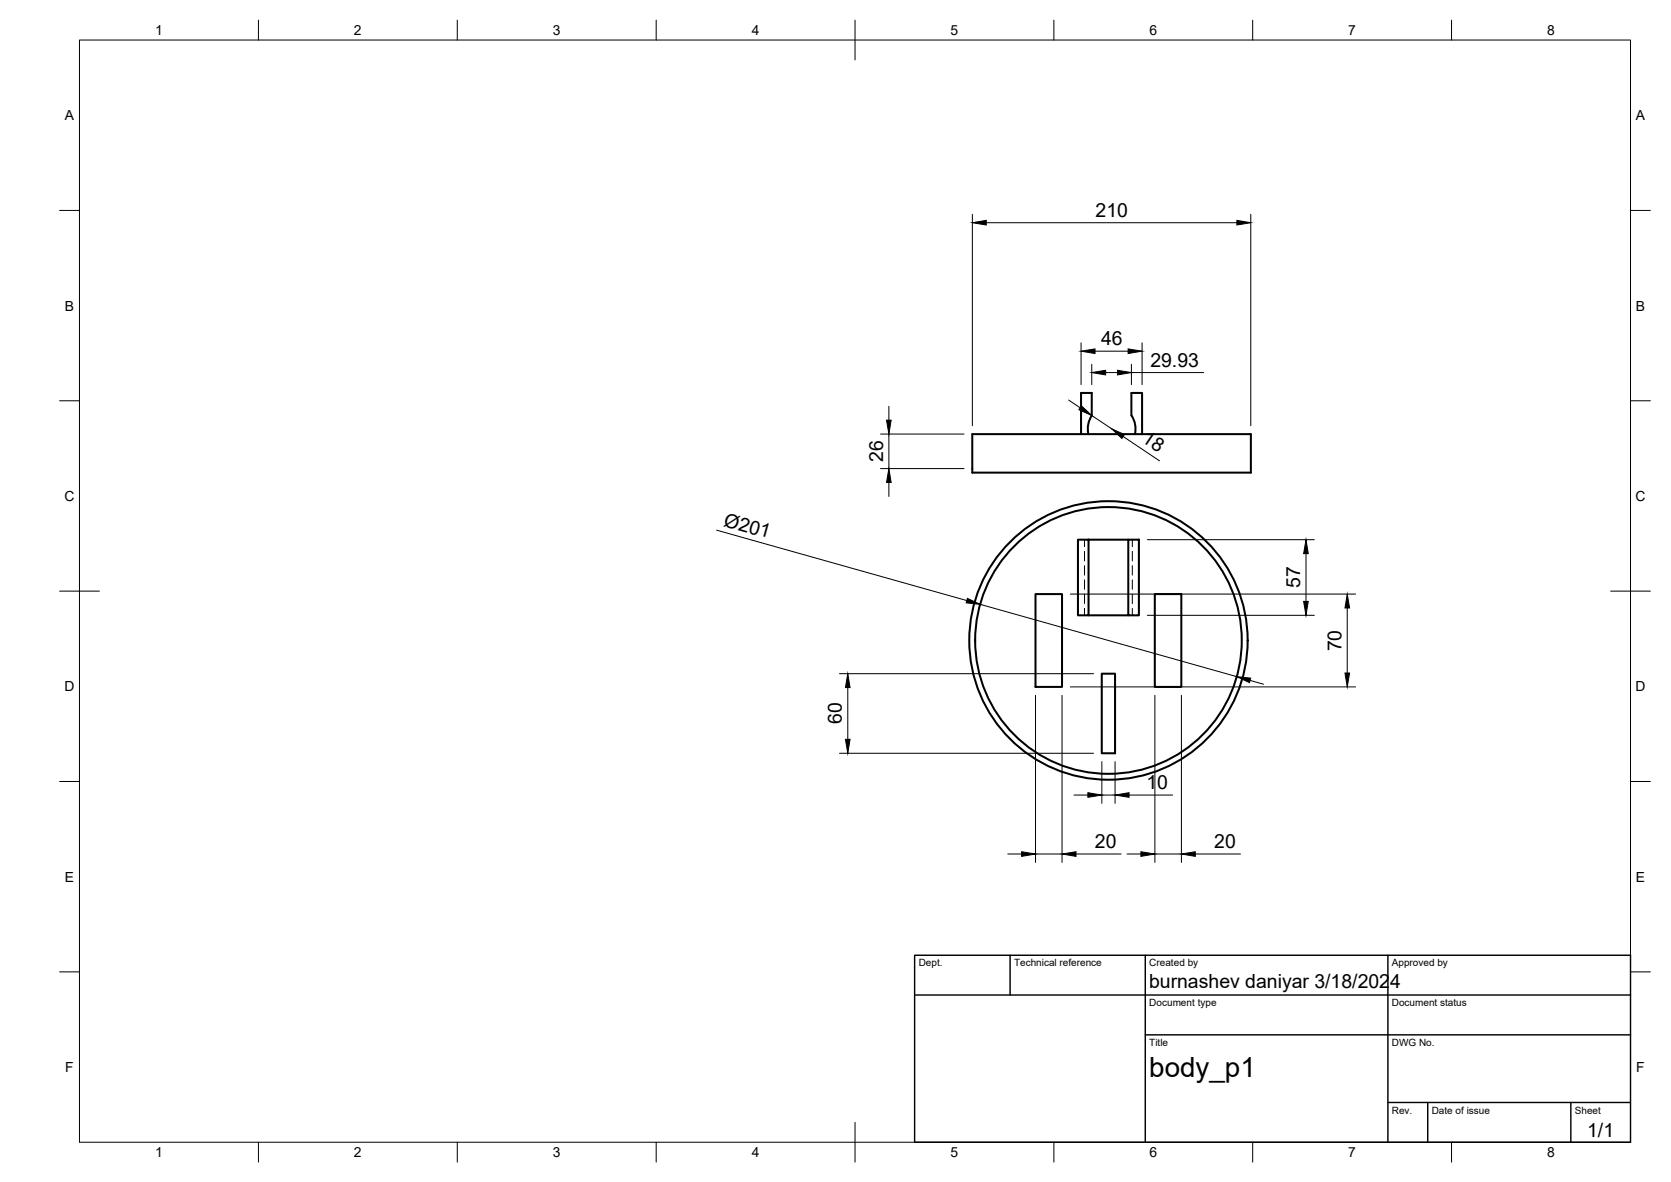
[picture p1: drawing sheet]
<svg xmlns="http://www.w3.org/2000/svg" width="420mm" height="297mm" viewBox="0 0 420 297" stroke-linecap="round" stroke-linejoin="round" font-family="sans-serif">
<!-- layer: Visible -->
<g fill="none" stroke="#000" stroke-width=".51">
<path d="M244.5 109.1h70v9.7h-70zM273.7 109.1l-.2-1.4 .2-1.4 .8-1.9v-5.7h-2.7v10.4M285.4 109.1l.1-1.4-.2-1.4-.8-1.9v-5.7h2.7v10.4M271 135.6h2.7v19h-2.7zM273.7 135.6h10M283.7 135.6h2.7v19h-2.7zM260.4 149.3h6.6v23.3h-6.6zM273.7 154.6h10M290.4 149.3h6.6v23.3h-6.6zM277 169.3h3.4v20h-3.4z"/>
<circle cx="278.7" cy="160.9" r="35"/>
<circle cx="278.7" cy="160.9" r="33.5"/>
</g>
<!-- layer: Hidden -->
<path d="M272.7 135.6v1.8M272.7 138.6v2.4M284.7 135.6v1.8M284.7 138.6v2.4M272.7 142.1v2.4M272.7 145.7v2.4M272.7 149.3v2.4M272.7 152.9v1.7M284.7 142.1v2.4M284.7 145.7v2.4M284.7 149.3v2.4M284.7 152.9v1.7" fill="none" stroke="#000" stroke-width=".25"/>
<!-- layer: BORDER -->
<g fill="none" stroke="#000" stroke-width=".25">
<path d="M20 10.1h390v276.9h-390zM65 5.1v5M115 5.1v5M165 5.1v5M215 5.1v10M265 5.1v5M315 5.1v5M365 5.1v5M15 52.9h5M410 52.9h5M15 100.7h5M410 100.7h5"/>
<path d="M15 148.6h10M405 148.6h10M15 196.4h5M410 196.4h5M15 244.2h5M410 244.2h5M65 287v5M115 287v5M165 287v5M215 282.1v9.9M265 287v5M315 287v5"/>
<path d="M365 287v5"/>
</g>
<!-- layer: TITLEBLOCK -->
<path d="M230 240.1h180v46.9h-180zM230 250h180M254 240.1v9.9M288 240.1v46.9M349 240.1v46.9M288 260.1h122M349 277.1h61M359 277.1v9.9M395 277.1v9.9" fill="none" stroke="#000" stroke-width=".36"/>
<!-- layer: FD_Dimensions -->
<g fill="none" stroke="#000" stroke-width=".25">
<path d="M244.5 53.9v53.1M248 56h63M314.5 53.9v53.1M271.8 86.2v10.5M274.5 91.5v5.2M275.3 88.3h8.4M278 93.6h3M284.5 91.5v5.2M284.5 93.6h18.2M287.2 86.2v10.5M221.4 109.1h21M221.4 117.8h21"/>
<path d="M223.5 102.1v3.5M223.5 109.1v8.7M268.7 100.5l2.9 2M274.5 104.4l5 3.3M282.4 109.7l9.1 6.1M180.2 133.2l62.9 17.7M223.5 121.2v3.6M288.5 135.6h42M328.4 139.1v12M246.5 151.9l64.5 18.1M269.1 149.3h71.7M288.5 154.6h42"/>
<path d="M338.8 152.8v16.3M211.1 169.3h63.9M213.2 172.8v13M260.4 174.7v42M267 174.7v42M269.1 172.6h71.7M290.4 174.7v42M297.1 174.7v42M314.3 171l3.4 .9M211.1 189.3h63.9M270 199.8h3.5M277.1 191.4v10.5"/>
<path d="M277.1 199.8h3.3M280.4 191.4v10.5M283.9 199.8h11M253.4 214.6h3.5M260.4 214.6h6.6M270.6 214.6h11.3M283.4 214.6h3.5M290.4 214.6h6.7M300.5 214.6h11.4"/>
</g>
<g fill="#000" stroke="#000" stroke-width=".25">
<path d="M244.5 56l3.5-.6v1.1zM311 55.4l3.5 .6-3.5 .5zM271.8 88.3l3.5-.6v1.1zM274.5 93.6l3.5-.5v1.1zM281 93.1l3.5 .5-3.5 .6zM283.7 87.7l3.5 .6-3.5 .5zM222.9 105.6h1.2l-.6 3.5zM271.9 102l2.6 2.4-3.2-1.4zM279.5 107.7l3.2 1.5-.6 1zM223.5 117.8l.6 3.4h-1.2zM328.4 135.6l.6 3.5h-1.2zM243.2 150.4l3.3 1.5-3.6-.4z"/>
<path d="M327.8 151.1h1.2l-.6 3.5zM338.8 149.3l.5 3.5h-1.1zM213.2 169.3l.5 3.5h-1.1zM311 170l3.5 .4-.3 1.1zM338.2 169.1h1.1l-.5 3.5zM212.6 185.8h1.1l-.5 3.5zM273.5 199.2l3.6 .6-3.6 .6zM280.4 199.8l3.5-.6v1.2zM256.9 214l3.5 .6-3.5 .6zM267 214.6l3.6-.6v1.2zM286.9 214l3.5 .6-3.5 .6zM297.1 214.6l3.4-.6v1.2z"/>
</g>
<text font-size="7" x="289" y="270.6">body_p1</text>
<g font-size="4.9">
<text x="275.5" y="54.5">210</text>
<text x="276.9" y="86.8">46</text>
<text x="289.2" y="92.2">29.93</text>
<text x="286.9" y="110.9" transform="rotate(34 286.9 110.9)">18</text>
<text x="222" y="116.1" transform="rotate(-90 222 116.1)">26</text>
<text x="181.8" y="132.1" transform="rotate(16 181.8 132.1)">Ø201</text>
<text x="326.9" y="147.8" transform="rotate(-90 326.9 147.8)">57</text>
<text x="337.3" y="163.7" transform="rotate(-90 337.3 163.7)">70</text>
<text x="211.7" y="182" transform="rotate(-90 211.7 182)">60</text>
<text x="288.2" y="198.3">10</text>
<text x="275.3" y="213.2">20</text>
<text x="305.3" y="213.2">20</text>
<text x="288.9" y="248.4">burnashev daniyar 3/18/2024</text>
<text x="399.1" y="285.7">1/1</text>
</g>
<g font-size="3.5">
<text x="39" y="8.8">1</text>
<text x="89" y="8.8">2</text>
<text x="139" y="8.8">3</text>
<text x="189" y="8.8">4</text>
<text x="239" y="8.8">5</text>
<text x="289" y="8.8">6</text>
<text x="339" y="8.8">7</text>
<text x="389" y="8.8">8</text>
<text x="16.3" y="30.2">A</text>
<text x="411.3" y="30.2">A</text>
<text x="16.3" y="78">B</text>
<text x="411.3" y="78">B</text>
<text x="16.2" y="125.9">C</text>
<text x="411.2" y="125.9">C</text>
<text x="16.2" y="173.7">D</text>
<text x="411.2" y="173.7">D</text>
<text x="16.3" y="221.6">E</text>
<text x="411.3" y="221.6">E</text>
<text x="16.4" y="269.4">F</text>
<text x="411.4" y="269.4">F</text>
<text x="39" y="290.8">1</text>
<text x="89" y="290.8">2</text>
<text x="139" y="290.8">3</text>
<text x="189" y="290.8">4</text>
<text x="239" y="290.8">5</text>
<text x="289" y="290.8">6</text>
<text x="339" y="290.8">7</text>
<text x="389" y="290.8">8</text>
</g>
<g font-size="2.5">
<text x="231" y="242.9">Dept.</text>
<text x="255" y="242.9">Technical reference</text>
<text x="289" y="242.9">Created by</text>
<text x="350" y="242.9">Approved by</text>
<text x="289" y="252.8">Document type</text>
<text x="350" y="252.8">Document status</text>
<text x="289" y="262.9">Title</text>
<text x="350" y="262.9">DWG No.</text>
<text x="350" y="279.9">Rev.</text>
<text x="360" y="279.9">Date of issue</text>
<text x="396" y="279.9">Sheet</text>
</g>
</svg>
